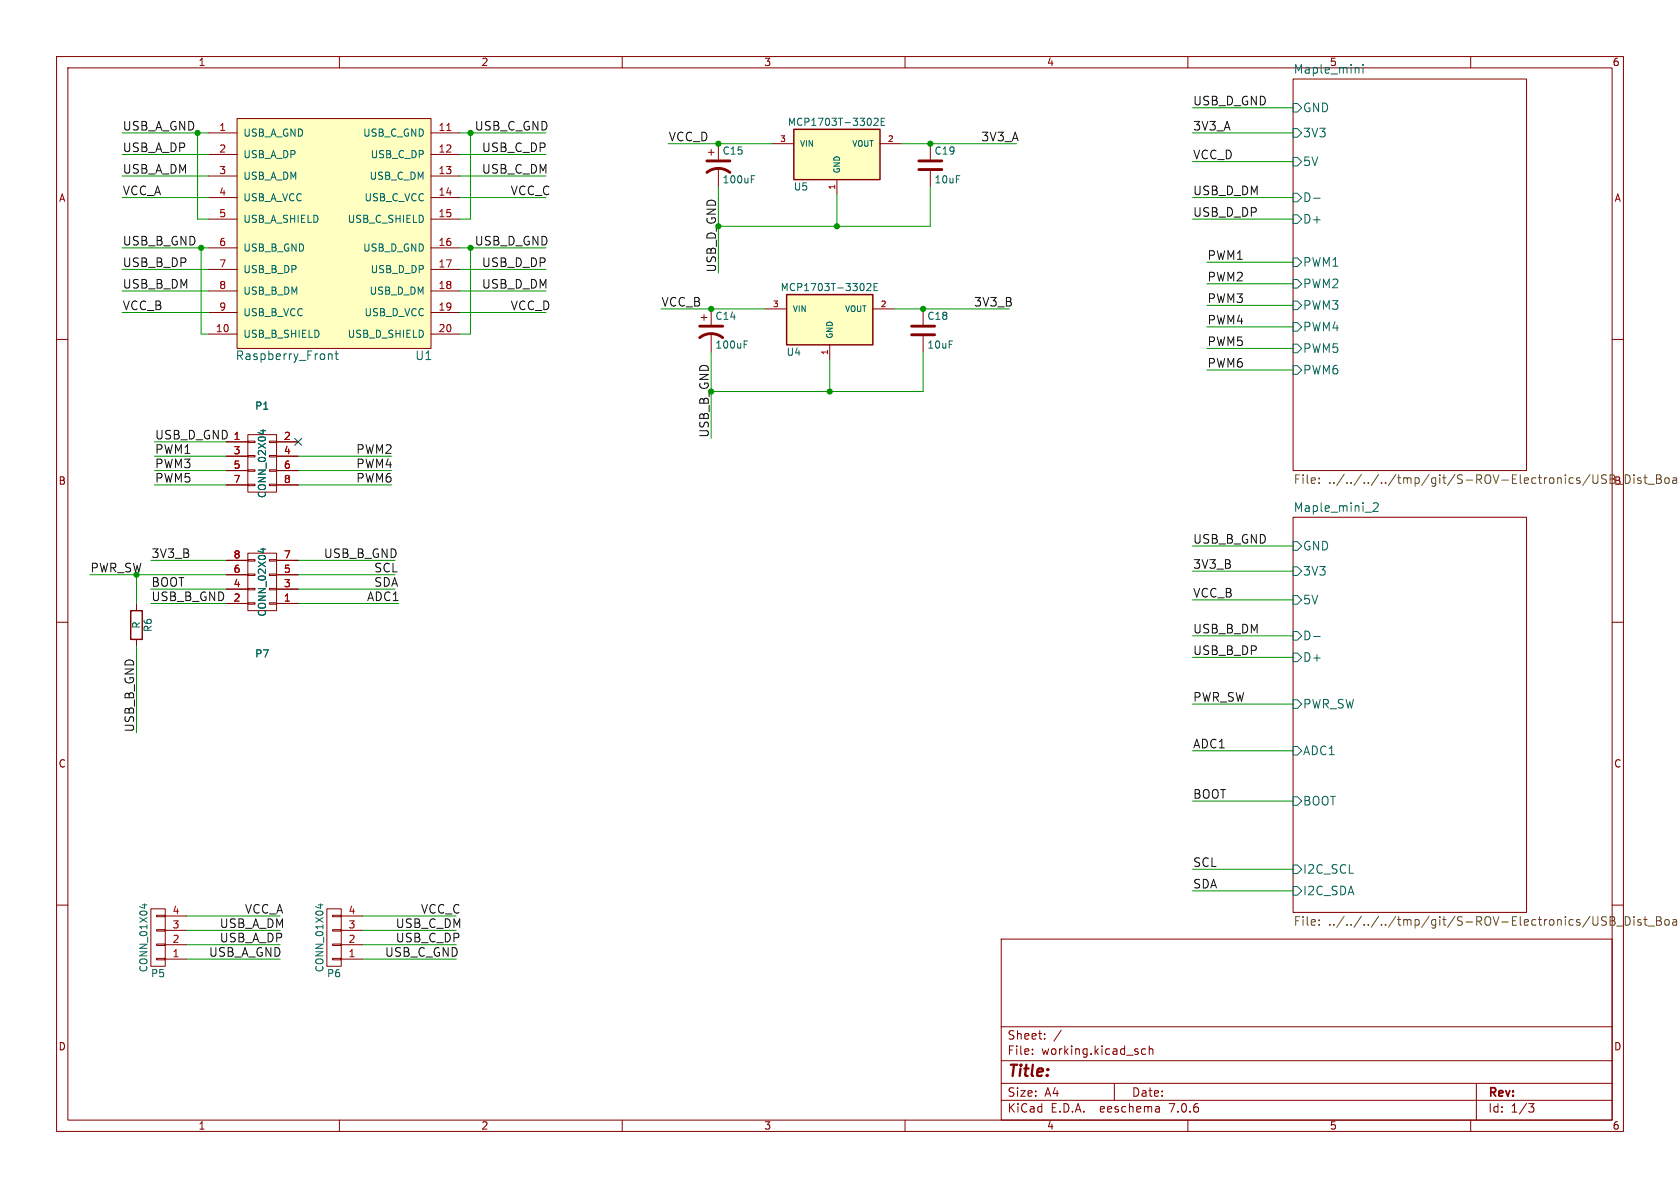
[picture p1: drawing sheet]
(kicad_sch (version 20230121) (generator eeschema)

 (paper "A4")

 (lib_symbols
  (symbol "USB_Dist_Board-rescue:APE8865N-12-HF-3" (pin_names (offset 1.016)) (in_bom yes) (on_board yes)
   (property "Reference" "U" (at -7.62 6.35 0) (effects (font (size 1.27 1.27))))
   (property "Value" "APE8865N-12-HF-3" (at 0 5.08 0) (effects (font (size 1.27 1.27))))
   (property "Footprint" "SOT-23" (at 0 2.54 0) (effects (font (size 1.27 1.27) italic)))
   (property "Datasheet" "" (at 0 0 0) (effects (font (size 1.27 1.27))))
   (symbol "APE8865N-12-HF-3_0_1"
    (rectangle (start -7.62 3.81) (end 7.62 -5.08) (stroke (width 0.254) (type solid)) (fill (type background))))
   (symbol "APE8865N-12-HF-3_1_1"
    (pin power_in line (at 0 -7.62 90) (length 2.54) (name "GND" (effects (font (size 1.016 1.016)))) (number "1" (effects (font (size 1.016 1.016)))))
    (pin power_out line (at 11.43 1.27 180) (length 3.81) (name "VOUT" (effects (font (size 1.016 1.016)))) (number "2" (effects (font (size 1.016 1.016)))))
    (pin input line (at -11.43 1.27 0) (length 3.81) (name "VIN" (effects (font (size 1.016 1.016)))) (number "3" (effects (font (size 1.016 1.016)))))))
  (symbol "USB_Dist_Board-rescue:C" (pin_numbers hide) (pin_names (offset 0.254)) (in_bom yes) (on_board yes)
   (property "Reference" "C" (at 0.635 2.54 0) (effects (font (size 1.27 1.27)) (justify left)))
   (property "Value" "C" (at 0.635 -2.54 0) (effects (font (size 1.27 1.27)) (justify left)))
   (property "Footprint" "" (at 0.9652 -3.81 0) (effects (font (size 1.27 1.27))))
   (property "Datasheet" "" (at 0 0 0) (effects (font (size 1.27 1.27))))
   (symbol "C_0_1"
    (polyline (pts (xy -2.032 -0.762) (xy 2.032 -0.762)) (stroke (width 0.508) (type solid)) (fill (type none)))
    (polyline (pts (xy -2.032 0.762) (xy 2.032 0.762)) (stroke (width 0.508) (type solid)) (fill (type none))))
   (symbol "C_1_1"
    (pin passive line (at 0 3.81 270) (length 2.794) (name "~" (effects (font (size 1.016 1.016)))) (number "1" (effects (font (size 1.016 1.016)))))
    (pin passive line (at 0 -3.81 90) (length 2.794) (name "~" (effects (font (size 1.016 1.016)))) (number "2" (effects (font (size 1.016 1.016)))))))
  (symbol "USB_Dist_Board-rescue:CONN_01X04" (pin_names (offset 1.016) hide) (in_bom yes) (on_board yes)
   (property "Reference" "P" (at 0 6.35 0) (effects (font (size 1.27 1.27))))
   (property "Value" "CONN_01X04" (at 2.54 0 90) (effects (font (size 1.27 1.27))))
   (property "Footprint" "" (at 0 0 0) (effects (font (size 1.27 1.27))))
   (property "Datasheet" "" (at 0 0 0) (effects (font (size 1.27 1.27))))
   (symbol "CONN_01X04_0_1"
    (rectangle (start -1.27 -3.683) (end 0.254 -3.937) (stroke (width 0) (type solid)) (fill (type none)))
    (rectangle (start -1.27 -1.143) (end 0.254 -1.397) (stroke (width 0) (type solid)) (fill (type none)))
    (rectangle (start -1.27 1.397) (end 0.254 1.143) (stroke (width 0) (type solid)) (fill (type none)))
    (rectangle (start -1.27 3.937) (end 0.254 3.683) (stroke (width 0) (type solid)) (fill (type none)))
    (rectangle (start -1.27 5.08) (end 1.27 -5.08) (stroke (width 0) (type solid)) (fill (type none))))
   (symbol "CONN_01X04_1_1"
    (pin passive line (at -5.08 3.81 0) (length 3.81) (name "P1" (effects (font (size 1.27 1.27)))) (number "1" (effects (font (size 1.27 1.27)))))
    (pin passive line (at -5.08 1.27 0) (length 3.81) (name "P2" (effects (font (size 1.27 1.27)))) (number "2" (effects (font (size 1.27 1.27)))))
    (pin passive line (at -5.08 -1.27 0) (length 3.81) (name "P3" (effects (font (size 1.27 1.27)))) (number "3" (effects (font (size 1.27 1.27)))))
    (pin passive line (at -5.08 -3.81 0) (length 3.81) (name "P4" (effects (font (size 1.27 1.27)))) (number "4" (effects (font (size 1.27 1.27)))))))
  (symbol "USB_Dist_Board-rescue:CONN_02X04" (pin_names (offset 0.0254) hide) (in_bom yes) (on_board yes)
   (property "Reference" "P" (at 0 6.35 0) (effects (font (size 1.27 1.27))))
   (property "Value" "CONN_02X04" (at 0 -6.35 0) (effects (font (size 1.27 1.27))))
   (property "Footprint" "" (at 0 -30.48 0) (effects (font (size 1.27 1.27))))
   (property "Datasheet" "" (at 0 -30.48 0) (effects (font (size 1.27 1.27))))
   (symbol "CONN_02X04_0_1"
    (rectangle (start -2.54 -3.683) (end -1.27 -3.937) (stroke (width 0) (type solid)) (fill (type none)))
    (rectangle (start -2.54 -1.143) (end -1.27 -1.397) (stroke (width 0) (type solid)) (fill (type none)))
    (rectangle (start -2.54 1.397) (end -1.27 1.143) (stroke (width 0) (type solid)) (fill (type none)))
    (rectangle (start -2.54 3.937) (end -1.27 3.683) (stroke (width 0) (type solid)) (fill (type none)))
    (rectangle (start -2.54 5.08) (end 2.54 -5.08) (stroke (width 0) (type solid)) (fill (type none)))
    (rectangle (start 1.27 -3.683) (end 2.54 -3.937) (stroke (width 0) (type solid)) (fill (type none)))
    (rectangle (start 1.27 -1.143) (end 2.54 -1.397) (stroke (width 0) (type solid)) (fill (type none)))
    (rectangle (start 1.27 1.397) (end 2.54 1.143) (stroke (width 0) (type solid)) (fill (type none)))
    (rectangle (start 1.27 3.937) (end 2.54 3.683) (stroke (width 0) (type solid)) (fill (type none))))
   (symbol "CONN_02X04_1_1"
    (pin passive line (at -6.35 3.81 0) (length 3.81) (name "P1" (effects (font (size 1.27 1.27)))) (number "1" (effects (font (size 1.27 1.27)))))
    (pin passive line (at 6.35 3.81 180) (length 3.81) (name "P2" (effects (font (size 1.27 1.27)))) (number "2" (effects (font (size 1.27 1.27)))))
    (pin passive line (at -6.35 1.27 0) (length 3.81) (name "P3" (effects (font (size 1.27 1.27)))) (number "3" (effects (font (size 1.27 1.27)))))
    (pin passive line (at 6.35 1.27 180) (length 3.81) (name "P4" (effects (font (size 1.27 1.27)))) (number "4" (effects (font (size 1.27 1.27)))))
    (pin passive line (at -6.35 -1.27 0) (length 3.81) (name "P5" (effects (font (size 1.27 1.27)))) (number "5" (effects (font (size 1.27 1.27)))))
    (pin passive line (at 6.35 -1.27 180) (length 3.81) (name "P6" (effects (font (size 1.27 1.27)))) (number "6" (effects (font (size 1.27 1.27)))))
    (pin passive line (at -6.35 -3.81 0) (length 3.81) (name "P7" (effects (font (size 1.27 1.27)))) (number "7" (effects (font (size 1.27 1.27)))))
    (pin passive line (at 6.35 -3.81 180) (length 3.81) (name "P8" (effects (font (size 1.27 1.27)))) (number "8" (effects (font (size 1.27 1.27)))))))
  (symbol "USB_Dist_Board-rescue:CP1" (pin_numbers hide) (pin_names (offset 0.254) hide) (in_bom yes) (on_board yes)
   (property "Reference" "C" (at 0.635 2.54 0) (effects (font (size 1.27 1.27)) (justify left)))
   (property "Value" "CP1" (at 0.635 -2.54 0) (effects (font (size 1.27 1.27)) (justify left)))
   (property "Footprint" "" (at 0 0 0) (effects (font (size 1.27 1.27))))
   (property "Datasheet" "" (at 0 0 0) (effects (font (size 1.27 1.27))))
   (symbol "CP1_0_1"
    (polyline (pts (xy -2.032 0.762) (xy 2.032 0.762)) (stroke (width 0.508) (type solid)) (fill (type none)))
    (polyline (pts (xy -1.778 2.286) (xy -0.762 2.286)) (stroke (width 0) (type solid)) (fill (type none)))
    (polyline (pts (xy -1.27 1.778) (xy -1.27 2.794)) (stroke (width 0) (type solid)) (fill (type none)))
    (arc (start 2.032 -1.27) (mid 0 -0.5572) (end -2.032 -1.27) (stroke (width 0.508) (type solid)) (fill (type none))))
   (symbol "CP1_1_1"
    (pin passive line (at 0 3.81 270) (length 2.794) (name "~" (effects (font (size 1.016 1.016)))) (number "1" (effects (font (size 1.016 1.016)))))
    (pin passive line (at 0 -3.81 90) (length 3.302) (name "~" (effects (font (size 1.016 1.016)))) (number "2" (effects (font (size 1.016 1.016)))))))
  (symbol "USB_Dist_Board-rescue:R" (pin_numbers hide) (pin_names (offset 0)) (in_bom yes) (on_board yes)
   (property "Reference" "R" (at 2.032 0 90) (effects (font (size 1.27 1.27))))
   (property "Value" "R" (at 0 0 90) (effects (font (size 1.27 1.27))))
   (property "Footprint" "" (at -1.778 0 90) (effects (font (size 1.27 1.27))))
   (property "Datasheet" "" (at 0 0 0) (effects (font (size 1.27 1.27))))
   (symbol "R_0_1"
    (rectangle (start -1.016 -2.54) (end 1.016 2.54) (stroke (width 0.254) (type solid)) (fill (type none))))
   (symbol "R_1_1"
    (pin passive line (at 0 3.81 270) (length 1.27) (name "~" (effects (font (size 1.27 1.27)))) (number "1" (effects (font (size 1.27 1.27)))))
    (pin passive line (at 0 -3.81 90) (length 1.27) (name "~" (effects (font (size 1.27 1.27)))) (number "2" (effects (font (size 1.27 1.27)))))))
  (symbol "custom_lib:Raspberry_Front" (pin_names (offset 1.016)) (in_bom yes) (on_board yes)
   (property "Reference" "U" (at 15.24 -21.59 0) (effects (font (size 1.524 1.524))))
   (property "Value" "Raspberry_Front" (at -8.89 -21.59 0) (effects (font (size 1.524 1.524))))
   (property "Footprint" "" (at 0 0 0) (effects (font (size 1.524 1.524)) hide))
   (property "Datasheet" "" (at 0 0 0) (effects (font (size 1.524 1.524)) hide))
   (symbol "Raspberry_Front_0_1"
    (rectangle (start -17.78 20.32) (end 16.51 -20.32) (stroke (width 0) (type solid)) (fill (type background))))
   (symbol "Raspberry_Front_1_1"
    (pin input line (at -22.86 17.78 0) (length 5.08) (name "USB_A_GND" (effects (font (size 1.27 1.27)))) (number "1" (effects (font (size 1.27 1.27)))))
    (pin input line (at -22.86 -17.78 0) (length 5.08) (name "USB_B_SHIELD" (effects (font (size 1.27 1.27)))) (number "10" (effects (font (size 1.27 1.27)))))
    (pin input line (at 21.59 17.78 180) (length 5.08) (name "USB_C_GND" (effects (font (size 1.27 1.27)))) (number "11" (effects (font (size 1.27 1.27)))))
    (pin input line (at 21.59 13.97 180) (length 5.08) (name "USB_C_DP" (effects (font (size 1.27 1.27)))) (number "12" (effects (font (size 1.27 1.27)))))
    (pin input line (at 21.59 10.16 180) (length 5.08) (name "USB_C_DM" (effects (font (size 1.27 1.27)))) (number "13" (effects (font (size 1.27 1.27)))))
    (pin input line (at 21.59 6.35 180) (length 5.08) (name "USB_C_VCC" (effects (font (size 1.27 1.27)))) (number "14" (effects (font (size 1.27 1.27)))))
    (pin input line (at 21.59 2.54 180) (length 5.08) (name "USB_C_SHIELD" (effects (font (size 1.27 1.27)))) (number "15" (effects (font (size 1.27 1.27)))))
    (pin input line (at 21.59 -2.54 180) (length 5.08) (name "USB_D_GND" (effects (font (size 1.27 1.27)))) (number "16" (effects (font (size 1.27 1.27)))))
    (pin input line (at 21.59 -6.35 180) (length 5.08) (name "USB_D_DP" (effects (font (size 1.27 1.27)))) (number "17" (effects (font (size 1.27 1.27)))))
    (pin input line (at 21.59 -10.16 180) (length 5.08) (name "USB_D_DM" (effects (font (size 1.27 1.27)))) (number "18" (effects (font (size 1.27 1.27)))))
    (pin input line (at 21.59 -13.97 180) (length 5.08) (name "USB_D_VCC" (effects (font (size 1.27 1.27)))) (number "19" (effects (font (size 1.27 1.27)))))
    (pin input line (at -22.86 13.97 0) (length 5.08) (name "USB_A_DP" (effects (font (size 1.27 1.27)))) (number "2" (effects (font (size 1.27 1.27)))))
    (pin input line (at 21.59 -17.78 180) (length 5.08) (name "USB_D_SHIELD" (effects (font (size 1.27 1.27)))) (number "20" (effects (font (size 1.27 1.27)))))
    (pin input line (at -22.86 10.16 0) (length 5.08) (name "USB_A_DM" (effects (font (size 1.27 1.27)))) (number "3" (effects (font (size 1.27 1.27)))))
    (pin input line (at -22.86 6.35 0) (length 5.08) (name "USB_A_VCC" (effects (font (size 1.27 1.27)))) (number "4" (effects (font (size 1.27 1.27)))))
    (pin input line (at -22.86 2.54 0) (length 5.08) (name "USB_A_SHIELD" (effects (font (size 1.27 1.27)))) (number "5" (effects (font (size 1.27 1.27)))))
    (pin input line (at -22.86 -2.54 0) (length 5.08) (name "USB_B_GND" (effects (font (size 1.27 1.27)))) (number "6" (effects (font (size 1.27 1.27)))))
    (pin input line (at -22.86 -6.35 0) (length 5.08) (name "USB_B_DP" (effects (font (size 1.27 1.27)))) (number "7" (effects (font (size 1.27 1.27)))))
    (pin input line (at -22.86 -10.16 0) (length 5.08) (name "USB_B_DM" (effects (font (size 1.27 1.27)))) (number "8" (effects (font (size 1.27 1.27)))))
    (pin input line (at -22.86 -13.97 0) (length 5.08) (name "USB_B_VCC" (effects (font (size 1.27 1.27)))) (number "9" (effects (font (size 1.27 1.27))))))))

 (junction (at 164.465 25.4) (diameter 0) (color 0 0 0 0))
 (junction (at 24.13 101.6) (diameter 0) (color 0 0 0 0))
 (junction (at 34.925 23.495) (diameter 0) (color 0 0 0 0))
 (junction (at 35.56 43.815) (diameter 0) (color 0 0 0 0))
 (junction (at 127 40.005) (diameter 0) (color 0 0 0 0))
 (junction (at 125.73 54.61) (diameter 0) (color 0 0 0 0))
 (junction (at 146.685 69.215) (diameter 0) (color 0 0 0 0))
 (junction (at 83.185 43.815) (diameter 0) (color 0 0 0 0))
 (junction (at 163.195 54.61) (diameter 0) (color 0 0 0 0))
 (junction (at 83.185 23.495) (diameter 0) (color 0 0 0 0))
 (junction (at 147.955 40.005) (diameter 0) (color 0 0 0 0))
 (junction (at 127 25.4) (diameter 0) (color 0 0 0 0))
 (junction (at 125.73 69.215) (diameter 0) (color 0 0 0 0))

 (no_connect (at 52.705 78.105))

 (wire (pts (xy 228.6 57.785) (xy 213.36 57.785)) (stroke (width 0) (type default)))
 (wire (pts (xy 24.13 114.3) (xy 24.13 129.54)) (stroke (width 0) (type default)))
 (wire (pts (xy 125.73 62.23) (xy 125.73 69.215)) (stroke (width 0) (type default)))
 (wire (pts (xy 83.185 23.495) (xy 96.52 23.495)) (stroke (width 0) (type default)))
 (wire (pts (xy 228.6 124.46) (xy 210.82 124.46)) (stroke (width 0) (type default)))
 (wire (pts (xy 81.28 51.435) (xy 96.52 51.435)) (stroke (width 0) (type default)))
 (wire (pts (xy 36.83 23.495) (xy 34.925 23.495)) (stroke (width 0) (type default)))
 (wire (pts (xy 228.6 53.975) (xy 213.36 53.975)) (stroke (width 0) (type default)))
 (wire (pts (xy 64.135 169.545) (xy 80.645 169.545)) (stroke (width 0) (type default)))
 (wire (pts (xy 64.135 167.005) (xy 80.645 167.005)) (stroke (width 0) (type default)))
 (wire (pts (xy 40.005 83.185) (xy 27.305 83.185)) (stroke (width 0) (type default)))
 (wire (pts (xy 81.28 34.925) (xy 96.52 34.925)) (stroke (width 0) (type default)))
 (wire (pts (xy 158.115 54.61) (xy 163.195 54.61)) (stroke (width 0) (type default)))
 (wire (pts (xy 35.56 43.815) (xy 36.83 43.815)) (stroke (width 0) (type default)))
 (wire (pts (xy 127 25.4) (xy 118.11 25.4)) (stroke (width 0) (type default)))
 (wire (pts (xy 228.6 141.605) (xy 210.82 141.605)) (stroke (width 0) (type default)))
 (wire (pts (xy 228.6 50.165) (xy 213.36 50.165)) (stroke (width 0) (type default)))
 (wire (pts (xy 36.83 31.115) (xy 21.59 31.115)) (stroke (width 0) (type default)))
 (wire (pts (xy 210.82 28.575) (xy 228.6 28.575)) (stroke (width 0) (type default)))
 (wire (pts (xy 21.59 43.815) (xy 35.56 43.815)) (stroke (width 0) (type default)))
 (wire (pts (xy 164.465 25.4) (xy 179.705 25.4)) (stroke (width 0) (type default)))
 (wire (pts (xy 125.73 69.215) (xy 125.73 77.47)) (stroke (width 0) (type default)))
 (wire (pts (xy 33.02 167.005) (xy 49.53 167.005)) (stroke (width 0) (type default)))
 (wire (pts (xy 33.02 169.545) (xy 49.53 169.545)) (stroke (width 0) (type default)))
 (wire (pts (xy 228.6 23.495) (xy 210.82 23.495)) (stroke (width 0) (type default)))
 (wire (pts (xy 146.685 69.215) (xy 163.195 69.215)) (stroke (width 0) (type default)))
 (wire (pts (xy 35.56 59.055) (xy 35.56 43.815)) (stroke (width 0) (type default)))
 (wire (pts (xy 228.6 132.715) (xy 210.82 132.715)) (stroke (width 0) (type default)))
 (wire (pts (xy 228.6 61.595) (xy 213.36 61.595)) (stroke (width 0) (type default)))
 (wire (pts (xy 136.525 25.4) (xy 127 25.4)) (stroke (width 0) (type default)))
 (wire (pts (xy 210.82 38.735) (xy 228.6 38.735)) (stroke (width 0) (type default)))
 (wire (pts (xy 52.705 101.6) (xy 69.85 101.6)) (stroke (width 0) (type default)))
 (wire (pts (xy 81.28 59.055) (xy 83.185 59.055)) (stroke (width 0) (type default)))
 (wire (pts (xy 127 40.005) (xy 147.955 40.005)) (stroke (width 0) (type default)))
 (wire (pts (xy 36.83 38.735) (xy 34.925 38.735)) (stroke (width 0) (type default)))
 (wire (pts (xy 64.135 161.925) (xy 80.645 161.925)) (stroke (width 0) (type default)))
 (wire (pts (xy 83.185 59.055) (xy 83.185 43.815)) (stroke (width 0) (type default)))
 (wire (pts (xy 52.705 83.185) (xy 69.215 83.185)) (stroke (width 0) (type default)))
 (wire (pts (xy 228.6 153.67) (xy 210.82 153.67)) (stroke (width 0) (type default)))
 (wire (pts (xy 125.73 69.215) (xy 146.685 69.215)) (stroke (width 0) (type default)))
 (wire (pts (xy 210.82 34.925) (xy 228.6 34.925)) (stroke (width 0) (type default)))
 (wire (pts (xy 210.82 96.52) (xy 228.6 96.52)) (stroke (width 0) (type default)))
 (wire (pts (xy 52.705 85.725) (xy 69.215 85.725)) (stroke (width 0) (type default)))
 (wire (pts (xy 125.73 54.61) (xy 116.84 54.61)) (stroke (width 0) (type default)))
 (wire (pts (xy 36.83 47.625) (xy 21.59 47.625)) (stroke (width 0) (type default)))
 (wire (pts (xy 210.82 116.205) (xy 228.6 116.205)) (stroke (width 0) (type default)))
 (wire (pts (xy 147.955 40.005) (xy 147.955 34.29)) (stroke (width 0) (type default)))
 (wire (pts (xy 210.82 106.045) (xy 228.6 106.045)) (stroke (width 0) (type default)))
 (wire (pts (xy 83.185 38.735) (xy 83.185 23.495)) (stroke (width 0) (type default)))
 (wire (pts (xy 24.13 101.6) (xy 24.13 106.68)) (stroke (width 0) (type default)))
 (wire (pts (xy 81.28 23.495) (xy 83.185 23.495)) (stroke (width 0) (type default)))
 (wire (pts (xy 228.6 65.405) (xy 213.36 65.405)) (stroke (width 0) (type default)))
 (wire (pts (xy 210.82 19.05) (xy 228.6 19.05)) (stroke (width 0) (type default)))
 (wire (pts (xy 228.6 100.965) (xy 210.82 100.965)) (stroke (width 0) (type default)))
 (wire (pts (xy 52.705 104.14) (xy 69.85 104.14)) (stroke (width 0) (type default)))
 (wire (pts (xy 52.705 106.68) (xy 70.485 106.68)) (stroke (width 0) (type default)))
 (wire (pts (xy 163.195 69.215) (xy 163.195 62.23)) (stroke (width 0) (type default)))
 (wire (pts (xy 52.705 80.645) (xy 69.215 80.645)) (stroke (width 0) (type default)))
 (wire (pts (xy 33.02 161.925) (xy 49.53 161.925)) (stroke (width 0) (type default)))
 (wire (pts (xy 163.195 54.61) (xy 178.435 54.61)) (stroke (width 0) (type default)))
 (wire (pts (xy 81.28 38.735) (xy 83.185 38.735)) (stroke (width 0) (type default)))
 (wire (pts (xy 27.305 78.105) (xy 40.005 78.105)) (stroke (width 0) (type default)))
 (wire (pts (xy 52.705 99.06) (xy 69.85 99.06)) (stroke (width 0) (type default)))
 (wire (pts (xy 83.185 43.815) (xy 96.52 43.815)) (stroke (width 0) (type default)))
 (wire (pts (xy 81.28 47.625) (xy 96.52 47.625)) (stroke (width 0) (type default)))
 (wire (pts (xy 34.925 23.495) (xy 21.59 23.495)) (stroke (width 0) (type default)))
 (wire (pts (xy 15.875 101.6) (xy 24.13 101.6)) (stroke (width 0) (type default)))
 (wire (pts (xy 40.005 85.725) (xy 27.305 85.725)) (stroke (width 0) (type default)))
 (wire (pts (xy 147.955 40.005) (xy 164.465 40.005)) (stroke (width 0) (type default)))
 (wire (pts (xy 36.83 51.435) (xy 21.59 51.435)) (stroke (width 0) (type default)))
 (wire (pts (xy 127 33.02) (xy 127 40.005)) (stroke (width 0) (type default)))
 (wire (pts (xy 36.83 55.245) (xy 21.59 55.245)) (stroke (width 0) (type default)))
 (wire (pts (xy 64.135 164.465) (xy 80.645 164.465)) (stroke (width 0) (type default)))
 (wire (pts (xy 127 40.005) (xy 127 48.26)) (stroke (width 0) (type default)))
 (wire (pts (xy 40.005 104.14) (xy 26.67 104.14)) (stroke (width 0) (type default)))
 (wire (pts (xy 210.82 112.395) (xy 228.6 112.395)) (stroke (width 0) (type default)))
 (wire (pts (xy 36.83 34.925) (xy 21.59 34.925)) (stroke (width 0) (type default)))
 (wire (pts (xy 135.255 54.61) (xy 125.73 54.61)) (stroke (width 0) (type default)))
 (wire (pts (xy 81.28 27.305) (xy 96.52 27.305)) (stroke (width 0) (type default)))
 (wire (pts (xy 34.925 38.735) (xy 34.925 23.495)) (stroke (width 0) (type default)))
 (wire (pts (xy 40.005 106.68) (xy 26.67 106.68)) (stroke (width 0) (type default)))
 (wire (pts (xy 36.83 59.055) (xy 35.56 59.055)) (stroke (width 0) (type default)))
 (wire (pts (xy 33.02 164.465) (xy 49.53 164.465)) (stroke (width 0) (type default)))
 (wire (pts (xy 40.005 80.645) (xy 27.305 80.645)) (stroke (width 0) (type default)))
 (wire (pts (xy 228.6 157.48) (xy 210.82 157.48)) (stroke (width 0) (type default)))
 (wire (pts (xy 81.28 43.815) (xy 83.185 43.815)) (stroke (width 0) (type default)))
 (wire (pts (xy 81.28 31.115) (xy 96.52 31.115)) (stroke (width 0) (type default)))
 (wire (pts (xy 164.465 40.005) (xy 164.465 33.02)) (stroke (width 0) (type default)))
 (wire (pts (xy 24.13 101.6) (xy 40.005 101.6)) (stroke (width 0) (type default)))
 (wire (pts (xy 26.67 99.06) (xy 40.005 99.06)) (stroke (width 0) (type default)))
 (wire (pts (xy 81.28 55.245) (xy 96.52 55.245)) (stroke (width 0) (type default)))
 (wire (pts (xy 159.385 25.4) (xy 164.465 25.4)) (stroke (width 0) (type default)))
 (wire (pts (xy 228.6 46.355) (xy 213.36 46.355)) (stroke (width 0) (type default)))
 (wire (pts (xy 36.83 27.305) (xy 21.59 27.305)) (stroke (width 0) (type default)))
 (wire (pts (xy 146.685 69.215) (xy 146.685 63.5)) (stroke (width 0) (type default)))

 (label "PWM4" (at 213.36 57.785 0) (effects (font (size 1.524 1.524)) (justify left bottom)))
 (label "VCC_C" (at 90.17 34.925 0) (effects (font (size 1.524 1.524)) (justify left bottom)))
 (label "PWM4" (at 62.865 83.185 0) (effects (font (size 1.524 1.524)) (justify left bottom)))
 (label "USB_D_GND" (at 210.82 19.05 0) (effects (font (size 1.524 1.524)) (justify left bottom)))
 (label "VCC_A" (at 43.18 161.925 0) (effects (font (size 1.524 1.524)) (justify left bottom)))
 (label "PWM6" (at 213.36 65.405 0) (effects (font (size 1.524 1.524)) (justify left bottom)))
 (label "USB_D_DP" (at 85.09 47.625 0) (effects (font (size 1.524 1.524)) (justify left bottom)))
 (label "VCC_D" (at 118.11 25.4 0) (effects (font (size 1.524 1.524)) (justify left bottom)))
 (label "PWM6" (at 62.865 85.725 0) (effects (font (size 1.524 1.524)) (justify left bottom)))
 (label "PWR_SW" (at 15.875 101.6 0) (effects (font (size 1.524 1.524)) (justify left bottom)))
 (label "USB_C_DM" (at 85.09 31.115 0) (effects (font (size 1.524 1.524)) (justify left bottom)))
 (label "BOOT" (at 26.67 104.14 0) (effects (font (size 1.524 1.524)) (justify left bottom)))
 (label "3V3_B" (at 210.82 100.965 0) (effects (font (size 1.524 1.524)) (justify left bottom)))
 (label "USB_B_GND" (at 26.67 106.68 0) (effects (font (size 1.524 1.524)) (justify left bottom)))
 (label "3V3_A" (at 210.82 23.495 0) (effects (font (size 1.524 1.524)) (justify left bottom)))
 (label "PWR_SW" (at 210.82 124.46 0) (effects (font (size 1.524 1.524)) (justify left bottom)))
 (label "PWM2" (at 213.36 50.165 0) (effects (font (size 1.524 1.524)) (justify left bottom)))
 (label "USB_C_DP" (at 69.85 167.005 0) (effects (font (size 1.524 1.524)) (justify left bottom)))
 (label "BOOT" (at 210.82 141.605 0) (effects (font (size 1.524 1.524)) (justify left bottom)))
 (label "PWM1" (at 27.305 80.645 0) (effects (font (size 1.524 1.524)) (justify left bottom)))
 (label "PWM5" (at 213.36 61.595 0) (effects (font (size 1.524 1.524)) (justify left bottom)))
 (label "USB_B_GND" (at 125.73 77.47 90) (effects (font (size 1.524 1.524)) (justify left bottom)))
 (label "SCL" (at 66.04 101.6 0) (effects (font (size 1.524 1.524)) (justify left bottom)))
 (label "ADC1" (at 210.82 132.715 0) (effects (font (size 1.524 1.524)) (justify left bottom)))
 (label "PWM2" (at 62.865 80.645 0) (effects (font (size 1.524 1.524)) (justify left bottom)))
 (label "PWM5" (at 27.305 85.725 0) (effects (font (size 1.524 1.524)) (justify left bottom)))
 (label "SDA" (at 66.04 104.14 0) (effects (font (size 1.524 1.524)) (justify left bottom)))
 (label "USB_D_DM" (at 85.09 51.435 0) (effects (font (size 1.524 1.524)) (justify left bottom)))
 (label "USB_A_GND" (at 21.59 23.495 0) (effects (font (size 1.524 1.524)) (justify left bottom)))
 (label "USB_B_GND" (at 210.82 96.52 0) (effects (font (size 1.524 1.524)) (justify left bottom)))
 (label "PWM1" (at 213.36 46.355 0) (effects (font (size 1.524 1.524)) (justify left bottom)))
 (label "SCL" (at 210.82 153.67 0) (effects (font (size 1.524 1.524)) (justify left bottom)))
 (label "VCC_B" (at 21.59 55.245 0) (effects (font (size 1.524 1.524)) (justify left bottom)))
 (label "VCC_C" (at 74.295 161.925 0) (effects (font (size 1.524 1.524)) (justify left bottom)))
 (label "3V3_B" (at 26.67 99.06 0) (effects (font (size 1.524 1.524)) (justify left bottom)))
 (label "VCC_B" (at 116.84 54.61 0) (effects (font (size 1.524 1.524)) (justify left bottom)))
 (label "3V3_A" (at 173.355 25.4 0) (effects (font (size 1.524 1.524)) (justify left bottom)))
 (label "USB_A_GND" (at 36.83 169.545 0) (effects (font (size 1.524 1.524)) (justify left bottom)))
 (label "USB_D_GND" (at 83.82 43.815 0) (effects (font (size 1.524 1.524)) (justify left bottom)))
 (label "SDA" (at 210.82 157.48 0) (effects (font (size 1.524 1.524)) (justify left bottom)))
 (label "USB_B_DM" (at 210.82 112.395 0) (effects (font (size 1.524 1.524)) (justify left bottom)))
 (label "USB_A_DM" (at 38.735 164.465 0) (effects (font (size 1.524 1.524)) (justify left bottom)))
 (label "USB_B_GND" (at 24.13 129.54 90) (effects (font (size 1.524 1.524)) (justify left bottom)))
 (label "USB_D_GND" (at 127 48.26 90) (effects (font (size 1.524 1.524)) (justify left bottom)))
 (label "VCC_D" (at 210.82 28.575 0) (effects (font (size 1.524 1.524)) (justify left bottom)))
 (label "USB_B_GND" (at 57.15 99.06 0) (effects (font (size 1.524 1.524)) (justify left bottom)))
 (label "VCC_D" (at 90.17 55.245 0) (effects (font (size 1.524 1.524)) (justify left bottom)))
 (label "USB_A_DP" (at 21.59 27.305 0) (effects (font (size 1.524 1.524)) (justify left bottom)))
 (label "USB_A_DM" (at 21.59 31.115 0) (effects (font (size 1.524 1.524)) (justify left bottom)))
 (label "USB_B_DP" (at 210.82 116.205 0) (effects (font (size 1.524 1.524)) (justify left bottom)))
 (label "USB_B_DP" (at 21.59 47.625 0) (effects (font (size 1.524 1.524)) (justify left bottom)))
 (label "PWM3" (at 213.36 53.975 0) (effects (font (size 1.524 1.524)) (justify left bottom)))
 (label "USB_D_DP" (at 210.82 38.735 0) (effects (font (size 1.524 1.524)) (justify left bottom)))
 (label "VCC_A" (at 21.59 34.925 0) (effects (font (size 1.524 1.524)) (justify left bottom)))
 (label "USB_C_GND" (at 67.945 169.545 0) (effects (font (size 1.524 1.524)) (justify left bottom)))
 (label "USB_C_DM" (at 69.85 164.465 0) (effects (font (size 1.524 1.524)) (justify left bottom)))
 (label "PWM3" (at 27.305 83.185 0) (effects (font (size 1.524 1.524)) (justify left bottom)))
 (label "USB_B_GND" (at 21.59 43.815 0) (effects (font (size 1.524 1.524)) (justify left bottom)))
 (label "VCC_B" (at 210.82 106.045 0) (effects (font (size 1.524 1.524)) (justify left bottom)))
 (label "USB_C_GND" (at 83.82 23.495 0) (effects (font (size 1.524 1.524)) (justify left bottom)))
 (label "USB_D_GND" (at 27.305 78.105 0) (effects (font (size 1.524 1.524)) (justify left bottom)))
 (label "USB_D_DM" (at 210.82 34.925 0) (effects (font (size 1.524 1.524)) (justify left bottom)))
 (label "3V3_B" (at 172.085 54.61 0) (effects (font (size 1.524 1.524)) (justify left bottom)))
 (label "USB_B_DM" (at 21.59 51.435 0) (effects (font (size 1.524 1.524)) (justify left bottom)))
 (label "USB_C_DP" (at 85.09 27.305 0) (effects (font (size 1.524 1.524)) (justify left bottom)))
 (label "USB_A_DP" (at 38.735 167.005 0) (effects (font (size 1.524 1.524)) (justify left bottom)))
 (label "ADC1" (at 64.77 106.68 0) (effects (font (size 1.524 1.524)) (justify left bottom)))

 (symbol (lib_id "USB_Dist_Board-rescue:CONN_02X04") (at 46.355 81.915 0) (unit 1) (in_bom yes) (on_board yes) (dnp no)
  (property "Reference" "P1" (at 46.355 71.755 0) (effects (font (size 1.27 1.27))))
  (property "Value" "CONN_02X04" (at 46.355 81.915 90) (effects (font (size 1.27 1.27))))
  (property "Footprint" "Socket_Strips:Socket_Strip_Straight_2x04" (at 46.355 112.395 0) (effects (font (size 1.27 1.27)) hide))
  (property "Datasheet" "" (at 46.355 112.395 0) (effects (font (size 1.27 1.27)))) (pin "1") (pin "2") (pin "3") (pin "4") (pin "5") (pin "6") (pin "7") (pin "8"))

 (symbol (lib_id "custom_lib:Raspberry_Front") (at 59.69 41.275 0) (unit 1) (in_bom yes) (on_board yes) (dnp no)
  (property "Reference" "U1" (at 74.93 62.865 0) (effects (font (size 1.524 1.524))))
  (property "Value" "Raspberry_Front" (at 50.8 62.865 0) (effects (font (size 1.524 1.524))))
  (property "Footprint" "KiCad_Footprint:Raspberry_Front" (at 59.69 41.275 0) (effects (font (size 1.524 1.524)) hide))
  (property "Datasheet" "" (at 59.69 41.275 0) (effects (font (size 1.524 1.524)) hide))
  (property "Vender" "DigiKey" (at 59.69 41.275 0) (effects (font (size 1.524 1.524)) hide))
  (property "Part #" "WM3983CT-ND" (at 59.69 41.275 0) (effects (font (size 1.524 1.524)) hide)) (pin "1") (pin "10") (pin "11") (pin "12") (pin "13") (pin "14") (pin "15") (pin "16") (pin "17") (pin "18") (pin "19") (pin "2") (pin "20") (pin "3") (pin "4") (pin "5") (pin "6") (pin "7") (pin "8") (pin "9"))

 (symbol (lib_id "USB_Dist_Board-rescue:CONN_01X04") (at 27.94 165.735 180) (unit 1) (in_bom yes) (on_board yes) (dnp no)
  (property "Reference" "P5" (at 27.94 172.085 0) (effects (font (size 1.27 1.27))))
  (property "Value" "CONN_01X04" (at 25.4 165.735 90) (effects (font (size 1.27 1.27))))
  (property "Footprint" "Connectors_JST:JST_PH_B4B-PH-K_04x2.00mm_Straight" (at 27.94 165.735 0) (effects (font (size 1.27 1.27)) hide))
  (property "Datasheet" "" (at 27.94 165.735 0) (effects (font (size 1.27 1.27))))
  (property "Vender" "DigiKey" (at 27.94 165.735 0) (effects (font (size 1.524 1.524)) hide))
  (property "Part #" "455-1706-ND" (at 27.94 165.735 0) (effects (font (size 1.524 1.524)) hide)) (pin "1") (pin "2") (pin "3") (pin "4"))

 (symbol (lib_id "USB_Dist_Board-rescue:CONN_01X04") (at 59.055 165.735 180) (unit 1) (in_bom yes) (on_board yes) (dnp no)
  (property "Reference" "P6" (at 59.055 172.085 0) (effects (font (size 1.27 1.27))))
  (property "Value" "CONN_01X04" (at 56.515 165.735 90) (effects (font (size 1.27 1.27))))
  (property "Footprint" "Connectors_JST:JST_PH_B4B-PH-K_04x2.00mm_Straight" (at 59.055 165.735 0) (effects (font (size 1.27 1.27)) hide))
  (property "Datasheet" "" (at 59.055 165.735 0) (effects (font (size 1.27 1.27))))
  (property "Vender" "DigiKey" (at 59.055 165.735 0) (effects (font (size 1.524 1.524)) hide))
  (property "Part #" "455-1706-ND" (at 59.055 165.735 0) (effects (font (size 1.524 1.524)) hide)) (pin "1") (pin "2") (pin "3") (pin "4"))

 (symbol (lib_id "USB_Dist_Board-rescue:APE8865N-12-HF-3") (at 147.955 26.67 0) (unit 1) (in_bom yes) (on_board yes) (dnp no)
  (property "Reference" "U5" (at 141.605 33.02 0) (effects (font (size 1.27 1.27))))
  (property "Value" "MCP1703T-3302E" (at 147.955 21.59 0) (effects (font (size 1.27 1.27))))
  (property "Footprint" "TO_SOT_Packages_SMD:SOT-23" (at 147.955 24.13 0) (effects (font (size 1.27 1.27) italic) hide))
  (property "Datasheet" "" (at 147.955 26.67 0) (effects (font (size 1.27 1.27))))
  (property "Vender" "DigiKey" (at 147.955 26.67 0) (effects (font (size 1.524 1.524)) hide))
  (property "Part #" "MCP1703AT-3302E/CBCT-ND" (at 147.955 26.67 0) (effects (font (size 1.524 1.524)) hide)) (pin "1") (pin "2") (pin "3"))

 (symbol (lib_id "USB_Dist_Board-rescue:CP1") (at 127 29.21 0) (unit 1) (in_bom yes) (on_board yes) (dnp no)
  (property "Reference" "C15" (at 127.635 26.67 0) (effects (font (size 1.27 1.27)) (justify left)))
  (property "Value" "100uF" (at 127.635 31.75 0) (effects (font (size 1.27 1.27)) (justify left)))
  (property "Footprint" "Capacitors_SMD:C_0805" (at 127 29.21 0) (effects (font (size 1.27 1.27)) hide))
  (property "Datasheet" "" (at 127 29.21 0) (effects (font (size 1.27 1.27)))) (pin "1") (pin "2"))

 (symbol (lib_id "USB_Dist_Board-rescue:C") (at 164.465 29.21 0) (unit 1) (in_bom yes) (on_board yes) (dnp no)
  (property "Reference" "C19" (at 165.1 26.67 0) (effects (font (size 1.27 1.27)) (justify left)))
  (property "Value" "10uF" (at 165.1 31.75 0) (effects (font (size 1.27 1.27)) (justify left)))
  (property "Footprint" "Capacitors_SMD:C_0603" (at 165.4302 33.02 0) (effects (font (size 1.27 1.27)) hide))
  (property "Datasheet" "" (at 164.465 29.21 0) (effects (font (size 1.27 1.27)))) (pin "1") (pin "2"))

 (symbol (lib_id "USB_Dist_Board-rescue:APE8865N-12-HF-3") (at 146.685 55.88 0) (unit 1) (in_bom yes) (on_board yes) (dnp no)
  (property "Reference" "U4" (at 140.335 62.23 0) (effects (font (size 1.27 1.27))))
  (property "Value" "MCP1703T-3302E" (at 146.685 50.8 0) (effects (font (size 1.27 1.27))))
  (property "Footprint" "TO_SOT_Packages_SMD:SOT-23" (at 146.685 53.34 0) (effects (font (size 1.27 1.27) italic) hide))
  (property "Datasheet" "" (at 146.685 55.88 0) (effects (font (size 1.27 1.27))))
  (property "Vender" "DigiKey" (at 146.685 55.88 0) (effects (font (size 1.524 1.524)) hide))
  (property "Part #" "MCP1703AT-3302E/CBCT-ND" (at 146.685 55.88 0) (effects (font (size 1.524 1.524)) hide)) (pin "1") (pin "2") (pin "3"))

 (symbol (lib_id "USB_Dist_Board-rescue:CP1") (at 125.73 58.42 0) (unit 1) (in_bom yes) (on_board yes) (dnp no)
  (property "Reference" "C14" (at 126.365 55.88 0) (effects (font (size 1.27 1.27)) (justify left)))
  (property "Value" "100uF" (at 126.365 60.96 0) (effects (font (size 1.27 1.27)) (justify left)))
  (property "Footprint" "Capacitors_SMD:C_0805" (at 125.73 58.42 0) (effects (font (size 1.27 1.27)) hide))
  (property "Datasheet" "" (at 125.73 58.42 0) (effects (font (size 1.27 1.27)))) (pin "1") (pin "2"))

 (symbol (lib_id "USB_Dist_Board-rescue:C") (at 163.195 58.42 0) (unit 1) (in_bom yes) (on_board yes) (dnp no)
  (property "Reference" "C18" (at 163.83 55.88 0) (effects (font (size 1.27 1.27)) (justify left)))
  (property "Value" "10uF" (at 163.83 60.96 0) (effects (font (size 1.27 1.27)) (justify left)))
  (property "Footprint" "Capacitors_SMD:C_0603" (at 164.1602 62.23 0) (effects (font (size 1.27 1.27)) hide))
  (property "Datasheet" "" (at 163.195 58.42 0) (effects (font (size 1.27 1.27)))) (pin "1") (pin "2"))

 (symbol (lib_id "USB_Dist_Board-rescue:CONN_02X04") (at 46.355 102.87 180) (unit 1) (in_bom yes) (on_board yes) (dnp no)
  (property "Reference" "P7" (at 46.355 115.57 0) (effects (font (size 1.27 1.27))))
  (property "Value" "CONN_02X04" (at 46.355 102.87 90) (effects (font (size 1.27 1.27))))
  (property "Footprint" "Socket_Strips:Socket_Strip_Straight_2x04" (at 46.355 72.39 0) (effects (font (size 1.27 1.27)) hide))
  (property "Datasheet" "" (at 46.355 72.39 0) (effects (font (size 1.27 1.27)))) (pin "1") (pin "2") (pin "3") (pin "4") (pin "5") (pin "6") (pin "7") (pin "8"))

 (symbol (lib_id "USB_Dist_Board-rescue:R") (at 24.13 110.49 0) (unit 1) (in_bom yes) (on_board yes) (dnp no)
  (property "Reference" "R6" (at 26.162 110.49 90) (effects (font (size 1.27 1.27))))
  (property "Value" "R" (at 24.13 110.49 90) (effects (font (size 1.27 1.27))))
  (property "Footprint" "Capacitors_SMD:C_0603" (at 22.352 110.49 90) (effects (font (size 1.27 1.27)) hide))
  (property "Datasheet" "" (at 24.13 110.49 0) (effects (font (size 1.27 1.27)))) (pin "1") (pin "2"))

 (sheet (at 228.6 13.97) (size 41.275 69.215) (fields_autoplaced) (stroke (width 0) (type solid)) (fill (color 0 0 0 0.0000))
  (property "Sheetname" "Maple_mini" (at 228.6 13.1314 0) (effects (font (size 1.524 1.524)) (justify left bottom)))
  (property "Sheetfile" "../../../../tmp/git/S-ROV-Electronics/USB_Dist_Board/Maple_mini.sch" (at 228.6 83.8712 0) (effects (font (size 1.524 1.524)) (justify left top))) (pin "3V3" input (at 228.6 23.495 180) (effects (font (size 1.524 1.524)) (justify left))) (pin "D-" input (at 228.6 34.925 180) (effects (font (size 1.524 1.524)) (justify left))) (pin "D+" input (at 228.6 38.735 180) (effects (font (size 1.524 1.524)) (justify left))) (pin "5V" input (at 228.6 28.575 180) (effects (font (size 1.524 1.524)) (justify left))) (pin "PWM1" input (at 228.6 46.355 180) (effects (font (size 1.524 1.524)) (justify left))) (pin "PWM2" input (at 228.6 50.165 180) (effects (font (size 1.524 1.524)) (justify left))) (pin "PWM3" input (at 228.6 53.975 180) (effects (font (size 1.524 1.524)) (justify left))) (pin "PWM4" input (at 228.6 57.785 180) (effects (font (size 1.524 1.524)) (justify left))) (pin "PWM5" input (at 228.6 61.595 180) (effects (font (size 1.524 1.524)) (justify left))) (pin "PWM6" input (at 228.6 65.405 180) (effects (font (size 1.524 1.524)) (justify left))) (pin "GND" input (at 228.6 19.05 180) (effects (font (size 1.524 1.524)) (justify left))))

 (sheet (at 228.6 91.44) (size 41.275 69.85) (fields_autoplaced) (stroke (width 0) (type solid)) (fill (color 0 0 0 0.0000))
  (property "Sheetname" "Maple_mini_2" (at 228.6 90.6014 0) (effects (font (size 1.524 1.524)) (justify left bottom)))
  (property "Sheetfile" "../../../../tmp/git/S-ROV-Electronics/USB_Dist_Board/Maple_mini_2.sch" (at 228.6 161.9762 0) (effects (font (size 1.524 1.524)) (justify left top))) (pin "3V3" input (at 228.6 100.965 180) (effects (font (size 1.524 1.524)) (justify left))) (pin "D-" input (at 228.6 112.395 180) (effects (font (size 1.524 1.524)) (justify left))) (pin "D+" input (at 228.6 116.205 180) (effects (font (size 1.524 1.524)) (justify left))) (pin "5V" input (at 228.6 106.045 180) (effects (font (size 1.524 1.524)) (justify left))) (pin "GND" input (at 228.6 96.52 180) (effects (font (size 1.524 1.524)) (justify left))) (pin "I2C_SCL" input (at 228.6 153.67 180) (effects (font (size 1.524 1.524)) (justify left))) (pin "I2C_SDA" input (at 228.6 157.48 180) (effects (font (size 1.524 1.524)) (justify left))) (pin "BOOT" input (at 228.6 141.605 180) (effects (font (size 1.524 1.524)) (justify left))) (pin "ADC1" input (at 228.6 132.715 180) (effects (font (size 1.524 1.524)) (justify left))) (pin "PWR_SW" input (at 228.6 124.46 180) (effects (font (size 1.524 1.524)) (justify left))))

 (sheet_instances (path "" (page "1"))))
